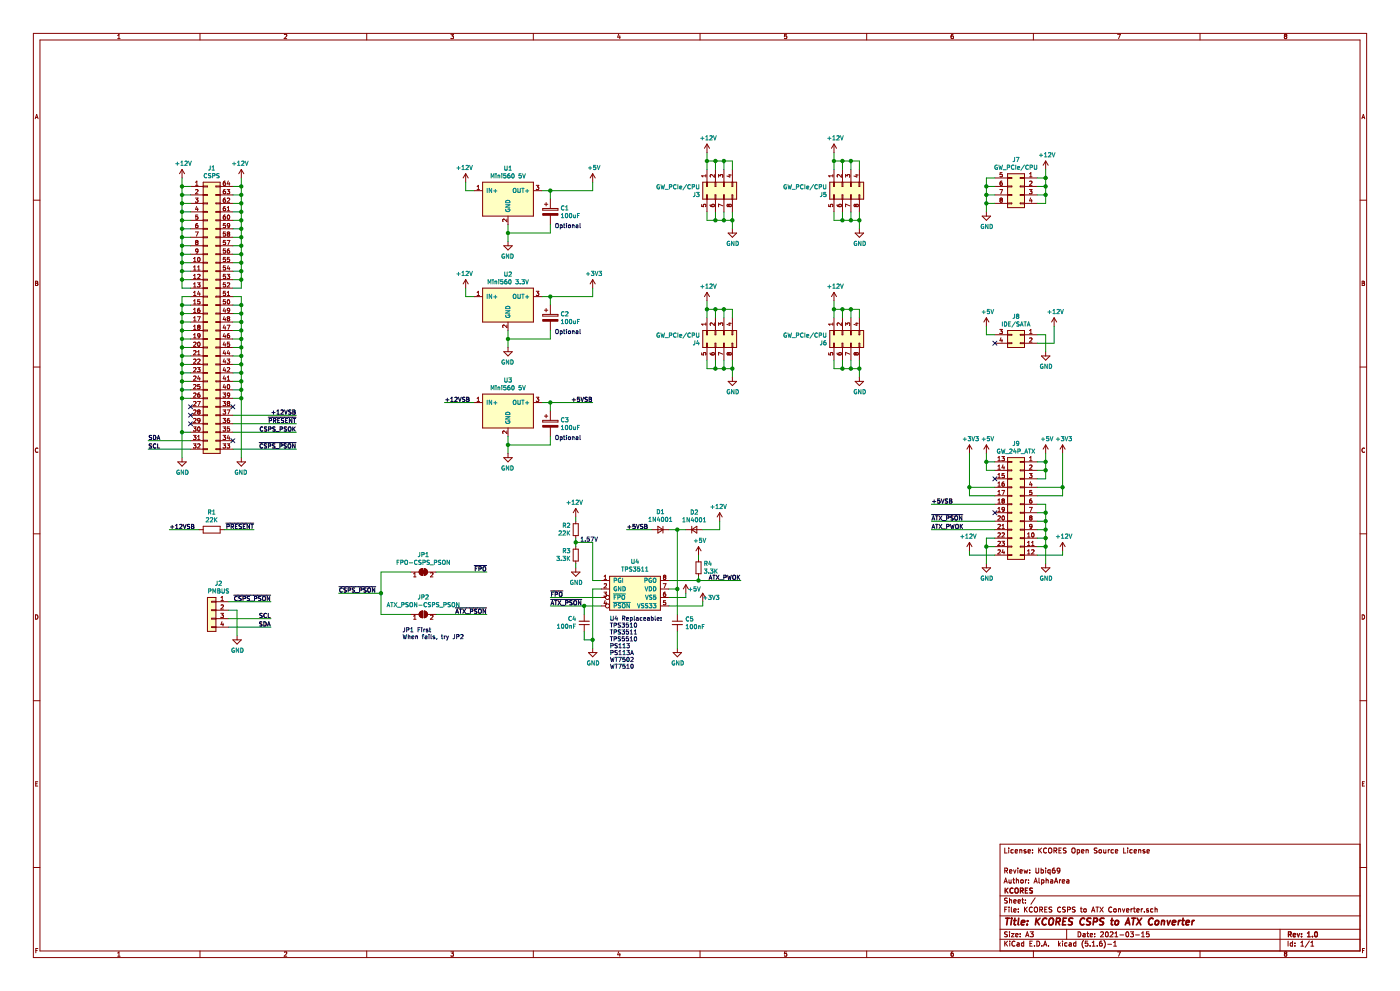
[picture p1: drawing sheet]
EESchema Schematic File Version 4
EELAYER 30 0
EELAYER END
$Descr A3 16535 11693
encoding utf-8
Sheet 1 1
Title "KCORES CSPS to ATX Converter"
Date "2021-03-15"
Rev "1.0"
Comp "KCORES"
Comment1 "Author: AlphaArea"
Comment2 "Review: Ubiq69"
Comment3 ""
Comment4 "License: KCORES Open Source License"
$EndDescr
$Comp
L Connector_Generic:Conn_02x32_Counter_Clockwise J1
U 1 1
P 2450 3700
F 0 "J1" H 2500 5417 50  0000 C CNN
F 1 "CSPS" H 2500 5326 50  0000 C CNN
F 2 "KCORES_Connector_CSPS:CSPS_64P_2.54mm" H 2450 3700 50  0001 C CNN
F 3 "~" H 2450 3700 50  0001 C CNN
	1    2450 3700
	1    0    0    -1  
$EndComp
$Comp
L Device:R R1
U 1 1
P 2500 6250
F 0 "R1" V 2293 6250 50  0000 C CNN
F 1 "22K" V 2384 6250 50  0000 C CNN
F 2 "Resistor_THT:R_Axial_DIN0207_L6.3mm_D2.5mm_P7.62mm_Horizontal" V 2430 6250 50  0001 C CNN
F 3 "~" H 2500 6250 50  0001 C CNN
	1    2500 6250
	0    1    1    0   
$EndComp
$Comp
L Connector_Generic:Conn_01x04 J2
U 1 1
P 2500 7200
F 0 "J2" H 2418 7517 50  0000 C CNN
F 1 "PMBUS" H 2418 7426 50  0000 C CNN
F 2 "Connector_PinHeader_2.54mm:PinHeader_1x04_P2.54mm_Vertical" H 2500 7200 50  0001 C CNN
F 3 "~" H 2500 7200 50  0001 C CNN
	1    2500 7200
	-1   0    0    -1  
$EndComp
$Comp
L KCORES_Converter_DCDC:Mini560 U1
U 1 1
P 6000 2350
F 0 "U1" H 6000 2715 50  0000 C CNN
F 1 "Mini560 5V" H 6000 2624 50  0000 C CNN
F 2 "KCORES_Converter_DCDC:Converter_DCDC_Mini_560" H 6000 2400 50  0001 C CNN
F 3 "" H 6000 2400 50  0001 C CNN
	1    6000 2350
	1    0    0    -1  
$EndComp
$Comp
L KCORES_Converter_DCDC:Mini560 U2
U 1 1
P 6000 3600
F 0 "U2" H 6000 3965 50  0000 C CNN
F 1 "Mini560 3.3V" H 6000 3874 50  0000 C CNN
F 2 "KCORES_Converter_DCDC:Converter_DCDC_Mini_560" H 6000 3650 50  0001 C CNN
F 3 "" H 6000 3650 50  0001 C CNN
	1    6000 3600
	1    0    0    -1  
$EndComp
$Comp
L KCORES_Converter_DCDC:Mini560 U3
U 1 1
P 6000 4850
F 0 "U3" H 6000 5215 50  0000 C CNN
F 1 "Mini560 5V" H 6000 5124 50  0000 C CNN
F 2 "KCORES_Converter_DCDC:Converter_DCDC_Mini_560" H 6000 4900 50  0001 C CNN
F 3 "" H 6000 4900 50  0001 C CNN
	1    6000 4850
	1    0    0    -1  
$EndComp
$Comp
L Device:CP C2
U 1 1
P 6500 3750
F 0 "C2" H 6618 3796 50  0000 L CNN
F 1 "100uF" H 6618 3705 50  0000 L CNN
F 2 "Capacitor_Tantalum_SMD:CP_EIA-7343-31_Kemet-D_Pad2.25x2.55mm_HandSolder" H 6538 3600 50  0001 C CNN
F 3 "~" H 6500 3750 50  0001 C CNN
	1    6500 3750
	1    0    0    -1  
$EndComp
$Comp
L Device:CP C3
U 1 1
P 6500 5000
F 0 "C3" H 6618 5046 50  0000 L CNN
F 1 "100uF" H 6618 4955 50  0000 L CNN
F 2 "Capacitor_Tantalum_SMD:CP_EIA-7343-31_Kemet-D_Pad2.25x2.55mm_HandSolder" H 6538 4850 50  0001 C CNN
F 3 "~" H 6500 5000 50  0001 C CNN
	1    6500 5000
	1    0    0    -1  
$EndComp
$Comp
L Connector_Generic:Conn_02x04_Top_Bottom J7
U 1 1
P 12050 2200
F 0 "J7" H 12100 2517 50  0000 C CNN
F 1 "GW_PCIe/CPU" H 12100 2426 50  0000 C CNN
F 2 "KCORES_Connector_ATX_Power:ATX_8Pin_P4.20mm_Vertical_4.20mm" H 12050 2200 50  0001 C CNN
F 3 "~" H 12050 2200 50  0001 C CNN
	1    12050 2200
	-1   0    0    -1  
$EndComp
$Comp
L Connector_Generic:Conn_02x02_Top_Bottom J8
U 1 1
P 12050 3950
F 0 "J8" H 12100 4167 50  0000 C CNN
F 1 "IDE/SATA" H 12100 4076 50  0000 C CNN
F 2 "KCORES_Connector_ATX_Power:ATX_4Pin_P4.20mm_Vertical_4.20mm" H 12050 3950 50  0001 C CNN
F 3 "~" H 12050 3950 50  0001 C CNN
	1    12050 3950
	-1   0    0    -1  
$EndComp
$Comp
L Connector_Generic:Conn_02x12_Top_Bottom J9
U 1 1
P 12050 5950
F 0 "J9" H 12100 6667 50  0000 C CNN
F 1 "GW_24P_ATX" H 12100 6576 50  0000 C CNN
F 2 "KCORES_Connector_ATX_Power:ATX_24Pin_P4.20mm_Vertical_4.20mm" H 12050 5950 50  0001 C CNN
F 3 "~" H 12050 5950 50  0001 C CNN
	1    12050 5950
	-1   0    0    -1  
$EndComp
$Comp
L KCORES_Power_Supervisor:TPS3511 U4
U 1 1
P 7500 7000
F 0 "U4" H 7500 7375 50  0000 C CNN
F 1 "TPS3511" H 7500 7284 50  0000 C CNN
F 2 "Package_DIP:DIP-8_W7.62mm" H 7500 6750 50  0001 C CNN
F 3 "" H 8100 6800 50  0001 C CNN
	1    7500 7000
	1    0    0    -1  
$EndComp
$Comp
L power:+12V #PWR01
U 1 1
P 2150 2100
F 0 "#PWR01" H 2150 1950 50  0001 C CNN
F 1 "+12V" H 2165 2273 50  0000 C CNN
F 2 "" H 2150 2100 50  0001 C CNN
F 3 "" H 2150 2100 50  0001 C CNN
	1    2150 2100
	1    0    0    -1  
$EndComp
Wire Wire Line
	2150 3400 2250 3400
Wire Wire Line
	2250 3300 2150 3300
Connection ~ 2150 3300
Wire Wire Line
	2150 3300 2150 3400
Wire Wire Line
	2250 3200 2150 3200
Connection ~ 2150 3200
Wire Wire Line
	2150 3200 2150 3300
Wire Wire Line
	2250 3100 2150 3100
Connection ~ 2150 3100
Wire Wire Line
	2150 3100 2150 3200
Wire Wire Line
	2250 3000 2150 3000
Connection ~ 2150 3000
Wire Wire Line
	2150 3000 2150 3100
Wire Wire Line
	2250 2900 2150 2900
Connection ~ 2150 2900
Wire Wire Line
	2150 2900 2150 3000
Wire Wire Line
	2250 2800 2150 2800
Connection ~ 2150 2800
Wire Wire Line
	2150 2800 2150 2900
Wire Wire Line
	2250 2700 2150 2700
Connection ~ 2150 2700
Wire Wire Line
	2150 2700 2150 2800
Wire Wire Line
	2150 2100 2150 2200
Wire Wire Line
	2250 2600 2150 2600
Connection ~ 2150 2600
Wire Wire Line
	2150 2600 2150 2700
Wire Wire Line
	2250 2500 2150 2500
Connection ~ 2150 2500
Wire Wire Line
	2150 2500 2150 2600
Wire Wire Line
	2250 2400 2150 2400
Connection ~ 2150 2400
Wire Wire Line
	2150 2400 2150 2500
Wire Wire Line
	2250 2300 2150 2300
Connection ~ 2150 2300
Wire Wire Line
	2150 2300 2150 2400
Wire Wire Line
	2250 2200 2150 2200
Connection ~ 2150 2200
Wire Wire Line
	2150 2200 2150 2300
$Comp
L power:+12V #PWR04
U 1 1
P 2850 2100
F 0 "#PWR04" H 2850 1950 50  0001 C CNN
F 1 "+12V" H 2865 2273 50  0000 C CNN
F 2 "" H 2850 2100 50  0001 C CNN
F 3 "" H 2850 2100 50  0001 C CNN
	1    2850 2100
	-1   0    0    -1  
$EndComp
Wire Wire Line
	2850 3400 2750 3400
Wire Wire Line
	2750 3300 2850 3300
Connection ~ 2850 3300
Wire Wire Line
	2850 3300 2850 3400
Wire Wire Line
	2750 3200 2850 3200
Connection ~ 2850 3200
Wire Wire Line
	2850 3200 2850 3300
Wire Wire Line
	2750 3100 2850 3100
Connection ~ 2850 3100
Wire Wire Line
	2850 3100 2850 3200
Wire Wire Line
	2750 3000 2850 3000
Connection ~ 2850 3000
Wire Wire Line
	2850 3000 2850 3100
Wire Wire Line
	2750 2900 2850 2900
Connection ~ 2850 2900
Wire Wire Line
	2850 2900 2850 3000
Wire Wire Line
	2750 2800 2850 2800
Connection ~ 2850 2800
Wire Wire Line
	2850 2800 2850 2900
Wire Wire Line
	2750 2700 2850 2700
Connection ~ 2850 2700
Wire Wire Line
	2850 2700 2850 2800
Wire Wire Line
	2850 2100 2850 2200
Wire Wire Line
	2750 2600 2850 2600
Connection ~ 2850 2600
Wire Wire Line
	2850 2600 2850 2700
Wire Wire Line
	2750 2500 2850 2500
Connection ~ 2850 2500
Wire Wire Line
	2850 2500 2850 2600
Wire Wire Line
	2750 2400 2850 2400
Connection ~ 2850 2400
Wire Wire Line
	2850 2400 2850 2500
Wire Wire Line
	2750 2300 2850 2300
Connection ~ 2850 2300
Wire Wire Line
	2850 2300 2850 2400
Wire Wire Line
	2750 2200 2850 2200
Connection ~ 2850 2200
Wire Wire Line
	2850 2200 2850 2300
Wire Wire Line
	2150 3500 2250 3500
Wire Wire Line
	2250 3600 2150 3600
Connection ~ 2150 3600
Wire Wire Line
	2150 3600 2150 3500
Wire Wire Line
	2250 3700 2150 3700
Connection ~ 2150 3700
Wire Wire Line
	2150 3700 2150 3600
Wire Wire Line
	2250 3800 2150 3800
Connection ~ 2150 3800
Wire Wire Line
	2150 3800 2150 3700
Wire Wire Line
	2250 3900 2150 3900
Connection ~ 2150 3900
Wire Wire Line
	2150 3900 2150 3800
Wire Wire Line
	2250 4000 2150 4000
Connection ~ 2150 4000
Wire Wire Line
	2150 4000 2150 3900
Wire Wire Line
	2250 4100 2150 4100
Connection ~ 2150 4100
Wire Wire Line
	2150 4100 2150 4000
Wire Wire Line
	2250 4200 2150 4200
Connection ~ 2150 4200
Wire Wire Line
	2150 4200 2150 4100
Wire Wire Line
	2250 4300 2150 4300
Connection ~ 2150 4300
Wire Wire Line
	2150 4300 2150 4200
Wire Wire Line
	2250 4400 2150 4400
Connection ~ 2150 4400
Wire Wire Line
	2150 4400 2150 4300
Wire Wire Line
	2250 4500 2150 4500
Connection ~ 2150 4500
Wire Wire Line
	2150 4500 2150 4400
Wire Wire Line
	2250 4600 2150 4600
Connection ~ 2150 4600
Wire Wire Line
	2150 4600 2150 4500
Wire Wire Line
	2250 4700 2150 4700
Connection ~ 2150 4700
Wire Wire Line
	2150 4700 2150 4600
$Comp
L power:GND #PWR02
U 1 1
P 2150 5400
F 0 "#PWR02" H 2150 5150 50  0001 C CNN
F 1 "GND" H 2155 5227 50  0000 C CNN
F 2 "" H 2150 5400 50  0001 C CNN
F 3 "" H 2150 5400 50  0001 C CNN
	1    2150 5400
	1    0    0    -1  
$EndComp
Wire Wire Line
	2150 4700 2150 5100
Wire Wire Line
	2850 3500 2750 3500
Wire Wire Line
	2750 3600 2850 3600
Connection ~ 2850 3600
Wire Wire Line
	2850 3600 2850 3500
Wire Wire Line
	2750 3700 2850 3700
Connection ~ 2850 3700
Wire Wire Line
	2850 3700 2850 3600
Wire Wire Line
	2750 3800 2850 3800
Connection ~ 2850 3800
Wire Wire Line
	2850 3800 2850 3700
Wire Wire Line
	2750 3900 2850 3900
Connection ~ 2850 3900
Wire Wire Line
	2850 3900 2850 3800
Wire Wire Line
	2750 4000 2850 4000
Connection ~ 2850 4000
Wire Wire Line
	2850 4000 2850 3900
Wire Wire Line
	2750 4100 2850 4100
Connection ~ 2850 4100
Wire Wire Line
	2850 4100 2850 4000
Wire Wire Line
	2750 4200 2850 4200
Connection ~ 2850 4200
Wire Wire Line
	2850 4200 2850 4100
Wire Wire Line
	2750 4300 2850 4300
Connection ~ 2850 4300
Wire Wire Line
	2850 4300 2850 4200
Wire Wire Line
	2750 4400 2850 4400
Connection ~ 2850 4400
Wire Wire Line
	2850 4400 2850 4300
Wire Wire Line
	2750 4500 2850 4500
Connection ~ 2850 4500
Wire Wire Line
	2850 4500 2850 4400
Wire Wire Line
	2750 4600 2850 4600
Connection ~ 2850 4600
Wire Wire Line
	2850 4600 2850 4500
Wire Wire Line
	2750 4700 2850 4700
Connection ~ 2850 4700
Wire Wire Line
	2850 4700 2850 4600
$Comp
L power:GND #PWR05
U 1 1
P 2850 5400
F 0 "#PWR05" H 2850 5150 50  0001 C CNN
F 1 "GND" H 2855 5227 50  0000 C CNN
F 2 "" H 2850 5400 50  0001 C CNN
F 3 "" H 2850 5400 50  0001 C CNN
	1    2850 5400
	-1   0    0    -1  
$EndComp
Wire Wire Line
	2850 4700 2850 5400
NoConn ~ 2250 4800
NoConn ~ 2250 4900
NoConn ~ 2250 5000
NoConn ~ 2750 4800
NoConn ~ 2750 5200
Wire Wire Line
	2250 5200 1750 5200
Wire Wire Line
	1750 5300 2250 5300
Text Label 1750 5200 0    50   ~ 0
SDA
Text Label 1750 5300 0    50   ~ 0
SCL
Text Label 3500 5000 2    50   ~ 0
~PRESENT
Wire Wire Line
	3500 5000 2750 5000
Wire Wire Line
	2750 5100 3500 5100
Text Label 3500 5100 2    50   ~ 0
CSPS_PSOK
Wire Wire Line
	2750 4900 3500 4900
Text Label 3500 4900 2    50   ~ 0
+12VSB
Wire Wire Line
	2250 5100 2150 5100
Connection ~ 2150 5100
Wire Wire Line
	2150 5100 2150 5400
Text Label 2000 6250 0    50   ~ 0
+12VSB
Wire Wire Line
	2000 6250 2350 6250
Text Label 3000 6250 2    50   ~ 0
~PRESENT
Wire Wire Line
	3000 6250 2650 6250
Wire Wire Line
	2700 7400 3200 7400
Wire Wire Line
	3200 7300 2700 7300
Text Label 3200 7400 2    50   ~ 0
SDA
Text Label 3200 7300 2    50   ~ 0
SCL
$Comp
L power:GND #PWR03
U 1 1
P 2800 7500
F 0 "#PWR03" H 2800 7250 50  0001 C CNN
F 1 "GND" H 2805 7327 50  0000 C CNN
F 2 "" H 2800 7500 50  0001 C CNN
F 3 "" H 2800 7500 50  0001 C CNN
	1    2800 7500
	1    0    0    -1  
$EndComp
Wire Wire Line
	2800 7200 2700 7200
$Comp
L Device:CP C1
U 1 1
P 6500 2500
F 0 "C1" H 6618 2546 50  0000 L CNN
F 1 "100uF" H 6618 2455 50  0000 L CNN
F 2 "Capacitor_Tantalum_SMD:CP_EIA-7343-31_Kemet-D_Pad2.25x2.55mm_HandSolder" H 6538 2350 50  0001 C CNN
F 3 "~" H 6500 2500 50  0001 C CNN
	1    6500 2500
	1    0    0    -1  
$EndComp
$Comp
L power:GND #PWR08
U 1 1
P 6000 2850
F 0 "#PWR08" H 6000 2600 50  0001 C CNN
F 1 "GND" H 6005 2677 50  0000 C CNN
F 2 "" H 6000 2850 50  0001 C CNN
F 3 "" H 6000 2850 50  0001 C CNN
	1    6000 2850
	-1   0    0    -1  
$EndComp
Wire Wire Line
	6000 2850 6000 2750
Wire Wire Line
	6500 2650 6500 2750
Wire Wire Line
	6500 2750 6000 2750
Connection ~ 6000 2750
Wire Wire Line
	6000 2750 6000 2650
$Comp
L power:GND #PWR09
U 1 1
P 6000 4100
F 0 "#PWR09" H 6000 3850 50  0001 C CNN
F 1 "GND" H 6005 3927 50  0000 C CNN
F 2 "" H 6000 4100 50  0001 C CNN
F 3 "" H 6000 4100 50  0001 C CNN
	1    6000 4100
	-1   0    0    -1  
$EndComp
Wire Wire Line
	6000 4100 6000 4000
Wire Wire Line
	6500 4000 6000 4000
Connection ~ 6000 4000
Wire Wire Line
	6000 4000 6000 3900
Wire Wire Line
	6500 4000 6500 3900
$Comp
L power:GND #PWR010
U 1 1
P 6000 5350
F 0 "#PWR010" H 6000 5100 50  0001 C CNN
F 1 "GND" H 6005 5177 50  0000 C CNN
F 2 "" H 6000 5350 50  0001 C CNN
F 3 "" H 6000 5350 50  0001 C CNN
	1    6000 5350
	-1   0    0    -1  
$EndComp
Wire Wire Line
	6000 5350 6000 5250
Wire Wire Line
	6500 5150 6500 5250
Wire Wire Line
	6500 5250 6000 5250
Connection ~ 6000 5250
Wire Wire Line
	6000 5250 6000 5150
$Comp
L power:+12V #PWR06
U 1 1
P 5500 2150
F 0 "#PWR06" H 5500 2000 50  0001 C CNN
F 1 "+12V" H 5515 2323 50  0000 C CNN
F 2 "" H 5500 2150 50  0001 C CNN
F 3 "" H 5500 2150 50  0001 C CNN
	1    5500 2150
	-1   0    0    -1  
$EndComp
Wire Wire Line
	5500 2150 5500 2250
Wire Wire Line
	5500 2250 5600 2250
Wire Wire Line
	7000 2150 7000 2250
Wire Wire Line
	7000 2250 6500 2250
Wire Wire Line
	6500 2350 6500 2250
Connection ~ 6500 2250
Wire Wire Line
	6500 2250 6400 2250
$Comp
L power:+12V #PWR07
U 1 1
P 5500 3400
F 0 "#PWR07" H 5500 3250 50  0001 C CNN
F 1 "+12V" H 5515 3573 50  0000 C CNN
F 2 "" H 5500 3400 50  0001 C CNN
F 3 "" H 5500 3400 50  0001 C CNN
	1    5500 3400
	-1   0    0    -1  
$EndComp
Wire Wire Line
	5500 3400 5500 3500
Wire Wire Line
	5500 3500 5600 3500
$Comp
L power:+5V #PWR013
U 1 1
P 7000 2150
F 0 "#PWR013" H 7000 2000 50  0001 C CNN
F 1 "+5V" H 7015 2323 50  0000 C CNN
F 2 "" H 7000 2150 50  0001 C CNN
F 3 "" H 7000 2150 50  0001 C CNN
	1    7000 2150
	1    0    0    -1  
$EndComp
$Comp
L power:+3V3 #PWR014
U 1 1
P 7000 3400
F 0 "#PWR014" H 7000 3250 50  0001 C CNN
F 1 "+3V3" H 7015 3573 50  0000 C CNN
F 2 "" H 7000 3400 50  0001 C CNN
F 3 "" H 7000 3400 50  0001 C CNN
	1    7000 3400
	1    0    0    -1  
$EndComp
Wire Wire Line
	7000 3400 7000 3500
Wire Wire Line
	7000 3500 6500 3500
Wire Wire Line
	6500 3600 6500 3500
Connection ~ 6500 3500
Wire Wire Line
	6500 3500 6400 3500
Text Label 5250 4750 0    50   ~ 0
+12VSB
Wire Wire Line
	5250 4750 5600 4750
Wire Wire Line
	6400 4750 6500 4750
Wire Wire Line
	6500 4850 6500 4750
Connection ~ 6500 4750
Wire Wire Line
	6500 4750 7000 4750
Text Label 7000 4750 2    50   ~ 0
+5VSB
$Comp
L Device:C_Small C4
U 1 1
P 6900 7350
F 0 "C4" H 6809 7304 50  0000 R CNN
F 1 "100nF" H 6809 7395 50  0000 R CNN
F 2 "Capacitor_THT:C_Disc_D5.0mm_W2.5mm_P2.50mm" H 6900 7350 50  0001 C CNN
F 3 "~" H 6900 7350 50  0001 C CNN
	1    6900 7350
	1    0    0    1   
$EndComp
$Comp
L Device:R_Small R4
U 1 1
P 8250 6700
F 0 "R4" H 8191 6654 50  0000 R CNN
F 1 "3.3K" H 8191 6745 50  0000 R CNN
F 2 "Resistor_THT:R_Axial_DIN0207_L6.3mm_D2.5mm_P7.62mm_Horizontal" H 8250 6700 50  0001 C CNN
F 3 "~" H 8250 6700 50  0001 C CNN
	1    8250 6700
	-1   0    0    1   
$EndComp
$Comp
L Device:D_Small D2
U 1 1
P 8200 6250
F 0 "D2" H 8200 6457 50  0000 C CNN
F 1 "1N4001" H 8200 6366 50  0000 C CNN
F 2 "Diode_THT:D_DO-41_SOD81_P7.62mm_Horizontal" V 8200 6250 50  0001 C CNN
F 3 "~" V 8200 6250 50  0001 C CNN
	1    8200 6250
	1    0    0    -1  
$EndComp
$Comp
L power:GND #PWR015
U 1 1
P 7000 7650
F 0 "#PWR015" H 7000 7400 50  0001 C CNN
F 1 "GND" H 7005 7477 50  0000 C CNN
F 2 "" H 7000 7650 50  0001 C CNN
F 3 "" H 7000 7650 50  0001 C CNN
	1    7000 7650
	1    0    0    -1  
$EndComp
Text Notes 6550 5200 0    50   ~ 0
Optional
Text Notes 6550 3950 0    50   ~ 0
Optional
Text Notes 6550 2700 0    50   ~ 0
Optional
Text Label 8750 6850 2    50   ~ 0
ATX_PWOK
$Comp
L power:GND #PWR016
U 1 1
P 8000 7650
F 0 "#PWR016" H 8000 7400 50  0001 C CNN
F 1 "GND" H 8005 7477 50  0000 C CNN
F 2 "" H 8000 7650 50  0001 C CNN
F 3 "" H 8000 7650 50  0001 C CNN
	1    8000 7650
	1    0    0    -1  
$EndComp
Wire Wire Line
	8000 7650 8000 7450
Wire Wire Line
	8000 6950 7900 6950
$Comp
L Device:D_Small D1
U 1 1
P 7800 6250
F 0 "D1" H 7800 6043 50  0000 C CNN
F 1 "1N4001" H 7800 6134 50  0000 C CNN
F 2 "Diode_THT:D_DO-41_SOD81_P7.62mm_Horizontal" V 7800 6250 50  0001 C CNN
F 3 "~" V 7800 6250 50  0001 C CNN
	1    7800 6250
	-1   0    0    1   
$EndComp
Text Label 7400 6250 0    50   ~ 0
+5VSB
Wire Wire Line
	7400 6250 7700 6250
$Comp
L power:+12V #PWR022
U 1 1
P 8500 6150
F 0 "#PWR022" H 8500 6000 50  0001 C CNN
F 1 "+12V" H 8515 6323 50  0000 C CNN
F 2 "" H 8500 6150 50  0001 C CNN
F 3 "" H 8500 6150 50  0001 C CNN
	1    8500 6150
	-1   0    0    -1  
$EndComp
Wire Wire Line
	8500 6150 8500 6250
Wire Wire Line
	8500 6250 8300 6250
Wire Wire Line
	8100 6250 8000 6250
Wire Wire Line
	8000 6950 8000 6250
Connection ~ 8000 6950
Connection ~ 8000 6250
Wire Wire Line
	8000 6250 7900 6250
Wire Wire Line
	8250 6550 8250 6600
Wire Wire Line
	8250 6800 8250 6850
Connection ~ 8250 6850
Wire Wire Line
	8250 6850 7900 6850
Wire Wire Line
	8250 6850 8750 6850
$Comp
L power:+5V #PWR018
U 1 1
P 8250 6550
F 0 "#PWR018" H 8250 6400 50  0001 C CNN
F 1 "+5V" H 8265 6723 50  0000 C CNN
F 2 "" H 8250 6550 50  0001 C CNN
F 3 "" H 8250 6550 50  0001 C CNN
	1    8250 6550
	1    0    0    -1  
$EndComp
$Comp
L power:+5V #PWR017
U 1 1
P 8100 7000
F 0 "#PWR017" H 8100 6850 50  0001 C CNN
F 1 "+5V" H 8200 7050 50  0000 C CNN
F 2 "" H 8100 7000 50  0001 C CNN
F 3 "" H 8100 7000 50  0001 C CNN
	1    8100 7000
	1    0    0    -1  
$EndComp
Wire Wire Line
	8100 7000 8100 7050
Wire Wire Line
	8100 7050 7900 7050
$Comp
L power:+3V3 #PWR019
U 1 1
P 8300 7100
F 0 "#PWR019" H 8300 6950 50  0001 C CNN
F 1 "+3V3" H 8400 7150 50  0000 C CNN
F 2 "" H 8300 7100 50  0001 C CNN
F 3 "" H 8300 7100 50  0001 C CNN
	1    8300 7100
	1    0    0    -1  
$EndComp
Wire Wire Line
	8300 7100 8300 7150
Wire Wire Line
	8300 7150 7900 7150
$Comp
L Device:C_Small C5
U 1 1
P 8000 7350
F 0 "C5" H 8092 7396 50  0000 L CNN
F 1 "100nF" H 8092 7305 50  0000 L CNN
F 2 "Capacitor_THT:C_Disc_D5.0mm_W2.5mm_P2.50mm" H 8000 7350 50  0001 C CNN
F 3 "~" H 8000 7350 50  0001 C CNN
	1    8000 7350
	1    0    0    -1  
$EndComp
Wire Wire Line
	8000 7250 8000 6950
Wire Wire Line
	7000 7650 7000 7550
Wire Wire Line
	7000 6950 7100 6950
Text Label 6500 7150 0    50   ~ 0
~ATX_PSON
Text Label 6500 7050 0    50   ~ 0
~FPO
Wire Wire Line
	6500 7050 7100 7050
$Comp
L Device:R_Small R3
U 1 1
P 6800 6550
F 0 "R3" H 6742 6504 50  0000 R CNN
F 1 "3.3K" H 6742 6595 50  0000 R CNN
F 2 "Resistor_THT:R_Axial_DIN0207_L6.3mm_D2.5mm_P7.62mm_Horizontal" H 6800 6550 50  0001 C CNN
F 3 "~" H 6800 6550 50  0001 C CNN
	1    6800 6550
	1    0    0    1   
$EndComp
$Comp
L power:GND #PWR012
U 1 1
P 6800 6700
F 0 "#PWR012" H 6800 6450 50  0001 C CNN
F 1 "GND" H 6805 6527 50  0000 C CNN
F 2 "" H 6800 6700 50  0001 C CNN
F 3 "" H 6800 6700 50  0001 C CNN
	1    6800 6700
	1    0    0    -1  
$EndComp
Wire Wire Line
	7100 6850 7000 6850
$Comp
L Device:R_Small R2
U 1 1
P 6800 6250
F 0 "R2" H 6742 6204 50  0000 R CNN
F 1 "22K" H 6742 6295 50  0000 R CNN
F 2 "Resistor_THT:R_Axial_DIN0207_L6.3mm_D2.5mm_P7.62mm_Horizontal" H 6800 6250 50  0001 C CNN
F 3 "~" H 6800 6250 50  0001 C CNN
	1    6800 6250
	1    0    0    1   
$EndComp
Wire Wire Line
	6800 6350 6800 6400
Wire Wire Line
	7000 6400 7000 6850
Connection ~ 6800 6400
Wire Wire Line
	6800 6400 6800 6450
$Comp
L power:+12V #PWR011
U 1 1
P 6800 6100
F 0 "#PWR011" H 6800 5950 50  0001 C CNN
F 1 "+12V" H 6815 6273 50  0000 C CNN
F 2 "" H 6800 6100 50  0001 C CNN
F 3 "" H 6800 6100 50  0001 C CNN
	1    6800 6100
	-1   0    0    -1  
$EndComp
Wire Wire Line
	6800 6100 6800 6150
Wire Wire Line
	6800 6700 6800 6650
$Comp
L Jumper:SolderJumper_2_Bridged JP1
U 1 1
P 5000 6750
F 0 "JP1" H 5000 6955 50  0000 C CNN
F 1 "FPO-CSPS_PSON" H 5000 6864 50  0000 C CNN
F 2 "Jumper:SolderJumper-2_P1.3mm_Bridged_RoundedPad1.0x1.5mm" H 5000 6750 50  0001 C CNN
F 3 "~" H 5000 6750 50  0001 C CNN
	1    5000 6750
	1    0    0    -1  
$EndComp
$Comp
L Jumper:SolderJumper_2_Open JP2
U 1 1
P 5000 7250
F 0 "JP2" H 5000 7455 50  0000 C CNN
F 1 "ATX_PSON-CSPS_PSON" H 5000 7364 50  0000 C CNN
F 2 "Jumper:SolderJumper-2_P1.3mm_Open_RoundedPad1.0x1.5mm" H 5000 7250 50  0001 C CNN
F 3 "~" H 5000 7250 50  0001 C CNN
	1    5000 7250
	1    0    0    -1  
$EndComp
Wire Wire Line
	6800 6400 7000 6400
Text Notes 6850 6400 0    50   ~ 0
1.57V
Connection ~ 6900 7150
Wire Wire Line
	6900 7150 7100 7150
Wire Wire Line
	6900 7450 6900 7550
Wire Wire Line
	6900 7550 7000 7550
Connection ~ 7000 7550
Wire Wire Line
	7000 6950 7000 7550
Wire Wire Line
	6900 7150 6900 7250
$Comp
L power:GND #PWR034
U 1 1
P 11650 6650
F 0 "#PWR034" H 11650 6400 50  0001 C CNN
F 1 "GND" H 11655 6477 50  0000 C CNN
F 2 "" H 11650 6650 50  0001 C CNN
F 3 "" H 11650 6650 50  0001 C CNN
	1    11650 6650
	1    0    0    -1  
$EndComp
$Comp
L power:+3V3 #PWR029
U 1 1
P 11450 5350
F 0 "#PWR029" H 11450 5200 50  0001 C CNN
F 1 "+3V3" H 11465 5523 50  0000 C CNN
F 2 "" H 11450 5350 50  0001 C CNN
F 3 "" H 11450 5350 50  0001 C CNN
	1    11450 5350
	1    0    0    -1  
$EndComp
$Comp
L power:+5V #PWR033
U 1 1
P 11650 5350
F 0 "#PWR033" H 11650 5200 50  0001 C CNN
F 1 "+5V" H 11665 5523 50  0000 C CNN
F 2 "" H 11650 5350 50  0001 C CNN
F 3 "" H 11650 5350 50  0001 C CNN
	1    11650 5350
	1    0    0    -1  
$EndComp
$Comp
L power:+12V #PWR041
U 1 1
P 12550 6500
F 0 "#PWR041" H 12550 6350 50  0001 C CNN
F 1 "+12V" H 12565 6673 50  0000 C CNN
F 2 "" H 12550 6500 50  0001 C CNN
F 3 "" H 12550 6500 50  0001 C CNN
	1    12550 6500
	1    0    0    -1  
$EndComp
$Comp
L power:+5V #PWR037
U 1 1
P 12350 5350
F 0 "#PWR037" H 12350 5200 50  0001 C CNN
F 1 "+5V" H 12365 5523 50  0000 C CNN
F 2 "" H 12350 5350 50  0001 C CNN
F 3 "" H 12350 5350 50  0001 C CNN
	1    12350 5350
	1    0    0    -1  
$EndComp
Wire Wire Line
	11650 5350 11650 5450
Wire Wire Line
	11650 5550 11750 5550
Wire Wire Line
	11750 5450 11650 5450
Connection ~ 11650 5450
Wire Wire Line
	11650 5450 11650 5550
Wire Wire Line
	12350 5350 12350 5450
Wire Wire Line
	12350 5450 12250 5450
Wire Wire Line
	12250 5550 12350 5550
Wire Wire Line
	12350 5550 12350 5450
Connection ~ 12350 5450
Wire Wire Line
	12350 5550 12350 5650
Wire Wire Line
	12350 5650 12250 5650
Connection ~ 12350 5550
Wire Wire Line
	11450 5350 11450 5750
Wire Wire Line
	11450 5750 11750 5750
Wire Wire Line
	11750 5850 11450 5850
Wire Wire Line
	11450 5850 11450 5750
Connection ~ 11450 5750
$Comp
L power:+3V3 #PWR040
U 1 1
P 12550 5350
F 0 "#PWR040" H 12550 5200 50  0001 C CNN
F 1 "+3V3" H 12565 5523 50  0000 C CNN
F 2 "" H 12550 5350 50  0001 C CNN
F 3 "" H 12550 5350 50  0001 C CNN
	1    12550 5350
	1    0    0    -1  
$EndComp
Wire Wire Line
	12550 5350 12550 5750
Wire Wire Line
	12550 5750 12250 5750
NoConn ~ 11750 5650
NoConn ~ 11750 6050
Wire Wire Line
	12250 5850 12550 5850
Wire Wire Line
	12550 5850 12550 5750
Connection ~ 12550 5750
$Comp
L power:GND #PWR038
U 1 1
P 12350 6650
F 0 "#PWR038" H 12350 6400 50  0001 C CNN
F 1 "GND" H 12355 6477 50  0000 C CNN
F 2 "" H 12350 6650 50  0001 C CNN
F 3 "" H 12350 6650 50  0001 C CNN
	1    12350 6650
	1    0    0    -1  
$EndComp
Wire Wire Line
	12350 6650 12350 6450
Wire Wire Line
	12350 5950 12250 5950
Wire Wire Line
	12250 6450 12350 6450
Connection ~ 12350 6450
Wire Wire Line
	12350 6450 12350 6350
Wire Wire Line
	12250 6350 12350 6350
Connection ~ 12350 6350
Wire Wire Line
	12350 6350 12350 6250
Wire Wire Line
	12250 6250 12350 6250
Connection ~ 12350 6250
Wire Wire Line
	12350 6250 12350 6150
Wire Wire Line
	12250 6150 12350 6150
Connection ~ 12350 6150
Wire Wire Line
	12350 6150 12350 6050
Wire Wire Line
	12250 6050 12350 6050
Connection ~ 12350 6050
Wire Wire Line
	12350 6050 12350 5950
Wire Wire Line
	11650 6650 11650 6450
Wire Wire Line
	11650 6450 11750 6450
Wire Wire Line
	11650 6450 11650 6350
Wire Wire Line
	11650 6350 11750 6350
Connection ~ 11650 6450
Wire Wire Line
	12550 6500 12550 6550
Wire Wire Line
	12550 6550 12250 6550
$Comp
L power:+12V #PWR030
U 1 1
P 11450 6500
F 0 "#PWR030" H 11450 6350 50  0001 C CNN
F 1 "+12V" H 11465 6673 50  0000 C CNN
F 2 "" H 11450 6500 50  0001 C CNN
F 3 "" H 11450 6500 50  0001 C CNN
	1    11450 6500
	-1   0    0    -1  
$EndComp
Wire Wire Line
	11450 6500 11450 6550
Wire Wire Line
	11450 6550 11750 6550
Text Label 11000 5950 0    50   ~ 0
+5VSB
Wire Wire Line
	11000 5950 11750 5950
Text Label 11000 6250 0    50   ~ 0
ATX_PWOK
Wire Wire Line
	11000 6250 11750 6250
Text Label 11000 6150 0    50   ~ 0
~ATX_PSON
Wire Wire Line
	11000 6150 11750 6150
$Comp
L power:+5V #PWR032
U 1 1
P 11650 3850
F 0 "#PWR032" H 11650 3700 50  0001 C CNN
F 1 "+5V" H 11665 4023 50  0000 C CNN
F 2 "" H 11650 3850 50  0001 C CNN
F 3 "" H 11650 3850 50  0001 C CNN
	1    11650 3850
	1    0    0    -1  
$EndComp
Wire Wire Line
	11650 3850 11650 3950
Wire Wire Line
	11650 3950 11750 3950
$Comp
L power:+12V #PWR039
U 1 1
P 12450 3850
F 0 "#PWR039" H 12450 3700 50  0001 C CNN
F 1 "+12V" H 12465 4023 50  0000 C CNN
F 2 "" H 12450 3850 50  0001 C CNN
F 3 "" H 12450 3850 50  0001 C CNN
	1    12450 3850
	1    0    0    -1  
$EndComp
Wire Wire Line
	12450 3850 12450 4050
Wire Wire Line
	12450 4050 12250 4050
$Comp
L power:GND #PWR036
U 1 1
P 12350 4150
F 0 "#PWR036" H 12350 3900 50  0001 C CNN
F 1 "GND" H 12355 3977 50  0000 C CNN
F 2 "" H 12350 4150 50  0001 C CNN
F 3 "" H 12350 4150 50  0001 C CNN
	1    12350 4150
	1    0    0    -1  
$EndComp
Wire Wire Line
	12350 4150 12350 3950
Wire Wire Line
	12350 3950 12250 3950
NoConn ~ 11750 4050
$Comp
L power:+12V #PWR035
U 1 1
P 12350 2000
F 0 "#PWR035" H 12350 1850 50  0001 C CNN
F 1 "+12V" H 12365 2173 50  0000 C CNN
F 2 "" H 12350 2000 50  0001 C CNN
F 3 "" H 12350 2000 50  0001 C CNN
	1    12350 2000
	1    0    0    -1  
$EndComp
Wire Wire Line
	12350 2000 12350 2100
Wire Wire Line
	12350 2100 12250 2100
Wire Wire Line
	12250 2200 12350 2200
Wire Wire Line
	12350 2200 12350 2100
Connection ~ 12350 2100
Wire Wire Line
	12250 2300 12350 2300
Wire Wire Line
	12350 2300 12350 2200
Connection ~ 12350 2200
Wire Wire Line
	12250 2400 12350 2400
Wire Wire Line
	12350 2400 12350 2300
Connection ~ 12350 2300
$Comp
L power:GND #PWR031
U 1 1
P 11650 2500
F 0 "#PWR031" H 11650 2250 50  0001 C CNN
F 1 "GND" H 11655 2327 50  0000 C CNN
F 2 "" H 11650 2500 50  0001 C CNN
F 3 "" H 11650 2500 50  0001 C CNN
	1    11650 2500
	1    0    0    -1  
$EndComp
Wire Wire Line
	11650 2500 11650 2400
Wire Wire Line
	11650 2100 11750 2100
Connection ~ 11650 2400
Wire Wire Line
	11650 2400 11650 2300
Wire Wire Line
	11650 2400 11750 2400
Wire Wire Line
	11750 2300 11650 2300
Connection ~ 11650 2300
Wire Wire Line
	11650 2300 11650 2200
Wire Wire Line
	11750 2200 11650 2200
Connection ~ 11650 2200
Wire Wire Line
	11650 2200 11650 2100
Wire Wire Line
	6500 7150 6900 7150
Text Label 4000 7000 0    50   ~ 0
~CSPS_PSON
Wire Wire Line
	4000 7000 4500 7000
Wire Wire Line
	4500 7250 4850 7250
Wire Wire Line
	4500 6750 4850 6750
Connection ~ 4500 7000
Text Label 5750 7250 2    50   ~ 0
~ATX_PSON
Wire Wire Line
	5750 7250 5150 7250
Text Label 5750 6750 2    50   ~ 0
~FPO
Wire Wire Line
	5750 6750 5150 6750
Text Notes 4750 7550 0    50   ~ 0
JP1 First\nWhen fails, try JP2
$Comp
L Connector_Generic:Conn_02x04_Top_Bottom J3
U 1 1
P 8450 2200
F 0 "J3" V 8546 2380 50  0000 L CNN
F 1 "GW_PCIe/CPU" V 8455 2380 50  0000 L CNN
F 2 "KCORES_Connector_ATX_Power:ATX_8Pin_P4.20mm_Vertical_4.20mm" H 8450 2200 50  0001 C CNN
F 3 "~" H 8450 2200 50  0001 C CNN
	1    8450 2200
	0    -1   1    0   
$EndComp
$Comp
L power:+12V #PWR020
U 1 1
P 8350 1800
F 0 "#PWR020" H 8350 1650 50  0001 C CNN
F 1 "+12V" H 8365 1973 50  0000 C CNN
F 2 "" H 8350 1800 50  0001 C CNN
F 3 "" H 8350 1800 50  0001 C CNN
	1    8350 1800
	1    0    0    -1  
$EndComp
Wire Wire Line
	8350 1900 8350 2000
Wire Wire Line
	8450 2000 8450 1900
Wire Wire Line
	8450 1900 8350 1900
Connection ~ 8350 1900
Wire Wire Line
	8550 2000 8550 1900
Wire Wire Line
	8550 1900 8450 1900
Connection ~ 8450 1900
Wire Wire Line
	8650 2000 8650 1900
Wire Wire Line
	8650 1900 8550 1900
Connection ~ 8550 1900
$Comp
L power:GND #PWR023
U 1 1
P 8650 2700
F 0 "#PWR023" H 8650 2450 50  0001 C CNN
F 1 "GND" H 8655 2527 50  0000 C CNN
F 2 "" H 8650 2700 50  0001 C CNN
F 3 "" H 8650 2700 50  0001 C CNN
	1    8650 2700
	1    0    0    -1  
$EndComp
Wire Wire Line
	8350 2600 8350 2500
Connection ~ 8650 2600
Wire Wire Line
	8650 2600 8550 2600
Wire Wire Line
	8650 2600 8650 2500
Wire Wire Line
	8550 2500 8550 2600
Connection ~ 8550 2600
Wire Wire Line
	8550 2600 8450 2600
Wire Wire Line
	8450 2500 8450 2600
Connection ~ 8450 2600
Wire Wire Line
	8450 2600 8350 2600
$Comp
L Connector_Generic:Conn_02x04_Top_Bottom J5
U 1 1
P 9950 2200
F 0 "J5" V 10046 2380 50  0000 L CNN
F 1 "GW_PCIe/CPU" V 9955 2380 50  0000 L CNN
F 2 "KCORES_Connector_ATX_Power:ATX_8Pin_P4.20mm_Vertical_4.20mm" H 9950 2200 50  0001 C CNN
F 3 "~" H 9950 2200 50  0001 C CNN
	1    9950 2200
	0    -1   1    0   
$EndComp
$Comp
L power:+12V #PWR025
U 1 1
P 9850 1800
F 0 "#PWR025" H 9850 1650 50  0001 C CNN
F 1 "+12V" H 9865 1973 50  0000 C CNN
F 2 "" H 9850 1800 50  0001 C CNN
F 3 "" H 9850 1800 50  0001 C CNN
	1    9850 1800
	1    0    0    -1  
$EndComp
Wire Wire Line
	9850 1800 9850 1900
Wire Wire Line
	9850 1900 9850 2000
Wire Wire Line
	9950 2000 9950 1900
Wire Wire Line
	9950 1900 9850 1900
Connection ~ 9850 1900
Wire Wire Line
	10050 2000 10050 1900
Wire Wire Line
	10050 1900 9950 1900
Connection ~ 9950 1900
Wire Wire Line
	10150 2000 10150 1900
Wire Wire Line
	10150 1900 10050 1900
Connection ~ 10050 1900
$Comp
L power:GND #PWR027
U 1 1
P 10150 2700
F 0 "#PWR027" H 10150 2450 50  0001 C CNN
F 1 "GND" H 10155 2527 50  0000 C CNN
F 2 "" H 10150 2700 50  0001 C CNN
F 3 "" H 10150 2700 50  0001 C CNN
	1    10150 2700
	1    0    0    -1  
$EndComp
Wire Wire Line
	9850 2600 9850 2500
Connection ~ 10150 2600
Wire Wire Line
	10150 2600 10050 2600
Wire Wire Line
	10150 2600 10150 2500
Wire Wire Line
	10050 2500 10050 2600
Connection ~ 10050 2600
Wire Wire Line
	10050 2600 9950 2600
Wire Wire Line
	9950 2500 9950 2600
Connection ~ 9950 2600
Wire Wire Line
	9950 2600 9850 2600
$Comp
L Connector_Generic:Conn_02x04_Top_Bottom J4
U 1 1
P 8450 3950
F 0 "J4" V 8546 4130 50  0000 L CNN
F 1 "GW_PCIe/CPU" V 8455 4130 50  0000 L CNN
F 2 "KCORES_Connector_ATX_Power:ATX_8Pin_P4.20mm_Vertical_4.20mm" H 8450 3950 50  0001 C CNN
F 3 "~" H 8450 3950 50  0001 C CNN
	1    8450 3950
	0    -1   1    0   
$EndComp
$Comp
L power:+12V #PWR021
U 1 1
P 8350 3550
F 0 "#PWR021" H 8350 3400 50  0001 C CNN
F 1 "+12V" H 8365 3723 50  0000 C CNN
F 2 "" H 8350 3550 50  0001 C CNN
F 3 "" H 8350 3550 50  0001 C CNN
	1    8350 3550
	1    0    0    -1  
$EndComp
Wire Wire Line
	8350 3650 8350 3750
Wire Wire Line
	8450 3750 8450 3650
Wire Wire Line
	8450 3650 8350 3650
Connection ~ 8350 3650
Wire Wire Line
	8550 3750 8550 3650
Wire Wire Line
	8550 3650 8450 3650
Connection ~ 8450 3650
Wire Wire Line
	8650 3750 8650 3650
Wire Wire Line
	8650 3650 8550 3650
Connection ~ 8550 3650
$Comp
L power:GND #PWR024
U 1 1
P 8650 4450
F 0 "#PWR024" H 8650 4200 50  0001 C CNN
F 1 "GND" H 8655 4277 50  0000 C CNN
F 2 "" H 8650 4450 50  0001 C CNN
F 3 "" H 8650 4450 50  0001 C CNN
	1    8650 4450
	1    0    0    -1  
$EndComp
Wire Wire Line
	8650 4450 8650 4350
Wire Wire Line
	8350 4350 8350 4250
Connection ~ 8650 4350
Wire Wire Line
	8650 4350 8550 4350
Wire Wire Line
	8650 4350 8650 4250
Wire Wire Line
	8550 4250 8550 4350
Connection ~ 8550 4350
Wire Wire Line
	8550 4350 8450 4350
Wire Wire Line
	8450 4250 8450 4350
Connection ~ 8450 4350
Wire Wire Line
	8450 4350 8350 4350
$Comp
L Connector_Generic:Conn_02x04_Top_Bottom J6
U 1 1
P 9950 3950
F 0 "J6" V 10046 4130 50  0000 L CNN
F 1 "GW_PCIe/CPU" V 9955 4130 50  0000 L CNN
F 2 "KCORES_Connector_ATX_Power:ATX_8Pin_P4.20mm_Vertical_4.20mm" H 9950 3950 50  0001 C CNN
F 3 "~" H 9950 3950 50  0001 C CNN
	1    9950 3950
	0    -1   1    0   
$EndComp
$Comp
L power:+12V #PWR026
U 1 1
P 9850 3550
F 0 "#PWR026" H 9850 3400 50  0001 C CNN
F 1 "+12V" H 9865 3723 50  0000 C CNN
F 2 "" H 9850 3550 50  0001 C CNN
F 3 "" H 9850 3550 50  0001 C CNN
	1    9850 3550
	1    0    0    -1  
$EndComp
Wire Wire Line
	9850 3550 9850 3650
Wire Wire Line
	9850 3650 9850 3750
Wire Wire Line
	9950 3750 9950 3650
Wire Wire Line
	9950 3650 9850 3650
Connection ~ 9850 3650
Wire Wire Line
	10050 3750 10050 3650
Wire Wire Line
	10050 3650 9950 3650
Connection ~ 9950 3650
Wire Wire Line
	10150 3750 10150 3650
Wire Wire Line
	10150 3650 10050 3650
Connection ~ 10050 3650
$Comp
L power:GND #PWR028
U 1 1
P 10150 4450
F 0 "#PWR028" H 10150 4200 50  0001 C CNN
F 1 "GND" H 10155 4277 50  0000 C CNN
F 2 "" H 10150 4450 50  0001 C CNN
F 3 "" H 10150 4450 50  0001 C CNN
	1    10150 4450
	1    0    0    -1  
$EndComp
Wire Wire Line
	10150 4450 10150 4350
Wire Wire Line
	9850 4350 9850 4250
Connection ~ 10150 4350
Wire Wire Line
	10150 4350 10050 4350
Wire Wire Line
	10150 4350 10150 4250
Wire Wire Line
	10050 4250 10050 4350
Connection ~ 10050 4350
Wire Wire Line
	10050 4350 9950 4350
Wire Wire Line
	9950 4250 9950 4350
Connection ~ 9950 4350
Wire Wire Line
	9950 4350 9850 4350
Wire Wire Line
	8350 1900 8350 1800
Wire Wire Line
	8350 3550 8350 3650
Wire Wire Line
	8650 2700 8650 2600
Wire Wire Line
	10150 2600 10150 2700
Wire Wire Line
	4500 6750 4500 7000
Wire Wire Line
	4500 7000 4500 7250
Text Notes 7200 7900 0    50   ~ 0
U4 Replaceable:\nTPS3510\nTPS3511\nTPS5510\nPS113\nPS113A\nWT7502\nWT7510
Wire Wire Line
	2800 7500 2800 7200
Wire Wire Line
	2700 7100 3200 7100
Text Label 3500 5300 2    50   ~ 0
~CSPS_PSON
Wire Wire Line
	2750 5300 3500 5300
Text Label 3200 7100 2    50   ~ 0
~CSPS_PSON
$EndSCHEMATC
